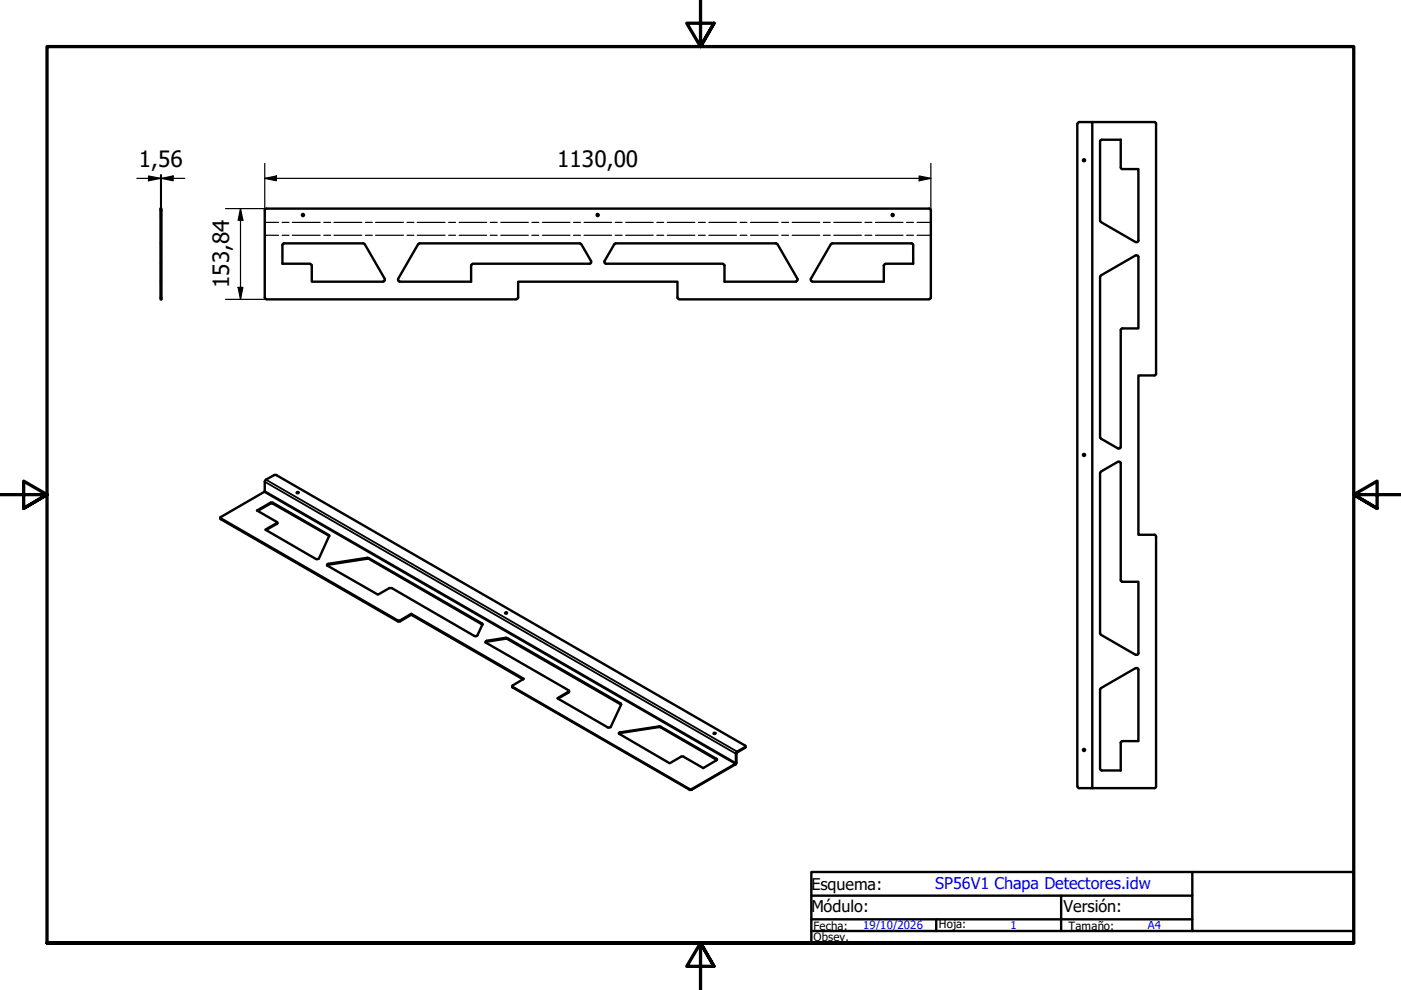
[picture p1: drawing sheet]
<svg xmlns="http://www.w3.org/2000/svg" width="297mm" height="210mm" viewBox="0 0 297 210" stroke-linecap="round" stroke-linejoin="round" font-family="sans-serif">
<!-- layer: Visible (ISO) -->
<g fill="none" stroke="#000" stroke-width=".51">
<path d="M228.4 26.3v140.4M228.8 25.9h2.8v141.2h-2.8M228.8 25.9l-.3 .3M231.6 25.9h13.1M237.6 35.5l.4 .3h3.4v15.2M237.6 35.5v-5.9l-4.2 .1-.2 .3 .1 16.9 7.5 4.4M244.8 25.9l.3 .3v53l-.3 .4M34 44.2h.2v19.3h-.2zM56.1 44.6v18.5l.4 .3M59.9 52v3.9h5.8M60.2 51.6l-.3 .3M60.3 51.6h16.7l.3 .2"/>
<path d="M65.8 56l.3 .3M66.1 56.3v3.4h15.2M77.3 51.8l4.3 7.3a.36 .36 0 0 1-.4 .6M84.4 59.1a.35 .35 0 0 0 .3 .6M88.6 51.8l-4.2 7.4M89 51.6h33.9l.3 .2M89 51.6l-.3 .2M99.9 56.3v3.4h-15.2M100.2 56l-.3 .3M100.3 55.9h24.7M123.3 51.8l2 3.6M125.3 55.4a.35 .35 0 0 1-.3 .5"/>
<path d="M130.2 51.8l-2 3.6a.35 .35 0 0 0 .3 .5h24.7M130.6 51.6h33.9M130.6 51.6l-.3 .2M153.3 56l.3 .3M153.6 56.3v3.4h15.2M164.5 51.6l.3 .2M164.8 51.8l4.3 7.4M169.1 59.1a.35 .35 0 0 1-.3 .6M171.9 59.1a.35 .35 0 0 0 .3 .6M176.1 51.8l-4.2 7.4M176.5 51.6h16.8l.3 .3M176.5 51.6l-.3 .2"/>
<path d="M187.4 56.3v3.4h-15.2M187.7 56l-.3 .3M193.6 52v3.9h-5.8M197 44.2h-140.5l-.4 .4M197 44.2l.4 .4M197.4 44.6v18.5l-.4 .3M233.4 58.4l-.2 .3v34M240.8 54.1l-7.4 4.3M240.8 54.2a.35 .35 0 0 1 .6 .3M241.4 54.5v15.1h-3.4l-.4 .4M241.4 51a.35 .35 0 0 1-.6 .3M56.5 63.5h53"/>
<path d="M144 63.4l-.4-.3v-3.4h-33.7v3.4l-.4 .3M144 63.5h53M237.6 70v24.8M244.7 79.6h-3.3v33.8h3.3M233.2 92.6l.2 .4M233.4 93l3.6 2.1M237 97.9l-3.6 2.1M237.1 97.9a.35 .35 0 0 1 .5 .3v24.8M237.6 94.7a.35 .35 0 0 1-.5 .3M46.7 109.6l9.3-5.3 .1-.1v-2.2l.2-.2 1.9-1.1h.3l99.5 57.4 .1 .2-1.8 1.1-.3 .3v2.1l-.1 .2-9.2 5.3h-.5l-37.6-21.8 2.5-1.6-23.9-13.8-2.4 1.4-.4 .1-37.7-21.7zM46.7 109.8l.1 .3 37.5 21.6h.5l2.4-1.4 23.7 13.8M54.5 108.2l2.8-1.6h.5l11.9 6.8 .1 .2-2.2 4.8-.4 .2-.2-.1-10.7-6.2 2.5-1.5z"/>
<path d="M54.7 108.3l2.7-1.6h.4l12 7M58.8 110.8l-.1 .3-2.3 1.3M62.9 104.4l.3-.1 .1 .2-.3 .1zM62.9 104.6h.3M69.3 119.9l8.9-1.4 24.1 13.9M69.4 119.6l8.7-1.3 24.2 14.1-1.1 2.3-.2 .2-.4-.1-17.5-10.1h-.6l-2.4 1.4-10.7-6.2zM233.2 100.3v33.9l.2 .3M233.4 100l-.2 .3M244.8 113.4l.3 .3v53M87.2 130.1v.2M102.9 136.2l4.6-.8 24.2 14-.1-.3-24-13.8-4.4 .6-.3 .2 .1 .1 17.5 10.1 .1 .2-.1 .2-2.3 1.4 10.8 6.2 .5-.2 2.2-4.7M107.1 129.9l.3-.1 .1 .2-.3 .1z"/>
<path d="M107.1 130h.3M233.4 134.6l7.4 4.2M237.6 123l.4 .4h3.4v15.1M241.4 138.5a.35 .35 0 0 1-.6 .3M108.6 145.5v.3l37.6 21.7h.4l9.4-5.4 .1-.3v-2.2l1.9-1.1 .1-.3M120.6 146.5l-.1 .3-2.2 1.3M131.2 155.4l8.8-1.4 12 7.1-2.9 1.7-4.3-2.4h-.4l-2.4 1.4zM131.3 155.5l8.7-1.4 12 7M151.3 155.5h.3M233.4 145.9l-.2 .3M240.8 141.6l-7.4 4.3M240.8 141.7a.35 .35 0 0 1 .6 .3"/>
<path d="M241.4 142v15.1h-3.4l-.3 .2-.1 6.1h-4l-.4-.4v-16.8M228.5 166.8l.3 .3M231.6 167.1h13.1M245.1 166.8l-.3 .3"/>
<circle cx="229.8" cy="34" r=".22"/>
<circle cx="64.2" cy="45.6" r=".22"/>
<circle cx="126.7" cy="45.6" r=".22"/>
<circle cx="189.3" cy="45.6" r=".22"/>
<circle cx="229.8" cy="96.5" r=".22"/>
<circle cx="151.5" cy="155.5" r=".16"/>
<circle cx="229.8" cy="159" r=".22"/>
</g>
<!-- layer: Visible Narrow (ISO) -->
<g fill="none" stroke="#000" stroke-width=".38">
<path d="M46.8 109.9v.2M56 104.3l99.9 57.7v.1M56.1 104.1l99.9 57.7 .1-.1M56.1 102.1l99.9 57.7 .1-.1M56.4 101.7l99.9 57.7v.1M57.3 106.6v.2M57.8 106.6v.2M58.7 110.9v.2M69.6 119.5v.2M69.7 113.4v.2M77.9 118.3v.2M78.2 118.3v.2"/>
<path d="M84.3 131.5v.2M84.8 131.5v.2M102.2 132.2v.2M103.2 135.9v.2M107.3 135.2v.2M107.6 135.3v.2M108.7 145.6v.2M120.5 146.7v.1M131.4 155.3v.1M131.6 149.1v.2M139.7 154v.1M140.1 154.1v.1"/>
<path d="M158 158.4v.1M146.2 167.3v.1M146.7 167.3v.1M151.9 160.9v.2"/>
</g>
<!-- layer: Bend Centerline (ISO) -->
<g fill="none" stroke="#000" stroke-width=".25">
<path d="M56.1 49.9h3M56.1 47.2h3M59.8 49.9h1.5M59.8 47.2h1.5M62 49.9h5.9M62 47.2h5.9M68.6 49.9h1.5M68.6 47.2h1.5M70.8 49.9h5.9M70.8 47.2h5.9M77.5 49.9h1.4M77.5 47.2h1.4"/>
<path d="M79.6 49.9h5.9M79.6 47.2h5.9M86.3 49.9h1.5M86.3 47.2h1.5M88.5 49.9h5.9M88.5 47.2h5.9M95.1 49.9h1.5M95.1 47.2h1.5M97.3 49.9h5.9M97.3 47.2h5.9M103.9 49.9h1.5M103.9 47.2h1.5"/>
<path d="M106.2 49.9h5.8M106.2 47.2h5.8M112.8 49.9h1.4M112.8 47.2h1.4M115 49.9h5.8M115 47.2h5.8M121.6 49.9h1.5M121.6 47.2h1.5M123.8 49.9h5.9M123.8 47.2h5.9M130.4 49.9h1.5M130.4 47.2h1.5"/>
<path d="M132.7 49.9h5.8M132.7 47.2h5.8M139.3 49.9h1.4M139.3 47.2h1.4M141.5 49.9h5.8M141.5 47.2h5.8M148.1 49.9h1.4M148.1 47.2h1.4M150.3 49.9h5.8M150.3 47.2h5.8M156.9 49.9h1.5M156.9 47.2h1.5"/>
<path d="M159.1 49.9h5.9M159.1 47.2h5.9M165.7 49.9h1.5M165.7 47.2h1.5M168 49.9h5.8M168 47.2h5.8M174.6 49.9h1.4M174.6 47.2h1.4M176.8 49.9h5.8M176.8 47.2h5.8M183.4 49.9h1.4M183.4 47.2h1.4"/>
<path d="M185.6 49.9h5.9M185.6 47.2h5.9M192.2 49.9h1.5M192.2 47.2h1.5M194.4 49.9h3M194.4 47.2h3"/>
</g>
<!-- layer: Hidden (ISO) -->
<path d="M34 51.6h.1M34 59.7h.1M34 55.9h.1M34 45.4h.1M34 45.8h.1M34.2 51.6h.1M34.2 59.7h.1M34.2 55.9h.1M34.2 45.4h.1M34.2 45.8h.1" fill="none" stroke="#000" stroke-width=".38"/>
<!-- layer: Border (ISO) -->
<path d="M148.5 -.1v10l-2.9-5h5.8l-2.9 5 2.9-5M0 104.9h10l-5-2.9v5.8l5-2.9-5 2.9M297 104.9h-10l5-2.9v5.8l-5-2.9 5 2.9M10 199.9v-190h277v190h-277h277M151.4 204.9l-2.9-5 2.9 5h-5.8l2.9-5v10" fill="none" stroke="#000" stroke-width=".7"/>
<!-- layer: Title (ISO) -->
<path d="M172 184.9h115v15h-115zM172 197.4h80.8M172 194.9h80.8M172 189.9h80.8M198.5 194.9v2.5M225 189.9v7.5M252.8 184.9v12.5h34.2" fill="none" stroke="#000" stroke-width=".51"/>
<!-- layer: Dimension (ISO) -->
<g fill="none" stroke="#000" stroke-width=".25">
<path d="M29 37.8h10.2M31.5 37.3l2.5 .5-2.5 .5zM34 37.1v7.5M34.2 37.8l2.5-.5v1zM34.2 37.1v7.5M56.1 37.8l2.5-.5v1zM56.1 37.8h141.3M56.1 34.6v10M194.9 37.3l2.5 .5-2.5 .5zM197.4 34.6v10M47.8 44.2h8.7M51 44.2l.5 2.5h-1z"/>
<path d="M51 44.2v19.3M47.8 63.5h8.7M50.5 60.9h1l-.5 2.6z"/>
</g>
<g fill="#000">
<path d="M31.5 37.3l2.5 .5-2.5 .5z" fill-rule="evenodd"/>
<path d="M34.2 37.8l2.5-.5v1z" fill-rule="evenodd"/>
<path d="M56.1 37.8l2.5-.5v1z" fill-rule="evenodd"/>
<path d="M194.9 37.3l2.5 .5-2.5 .5z" fill-rule="evenodd"/>
<path d="M51 44.2l.5 2.5h-1z" fill-rule="evenodd"/>
<path d="M50.5 60.9h1l-.5 2.6z" fill-rule="evenodd"/>
</g>
<g font-size="4.8">
<text x="29.5" y="35.5">1,56</text>
<text x="118.1" y="35.5">1130,00</text>
<text x="48.6" y="61.1" transform="rotate(-90 48.6 61.1)">153,84</text>
</g>
<g font-size="3.4">
<text x="172" y="188.7">Esquema:</text>
<text x="172" y="193.5">Módulo:</text>
<text x="225.5" y="193.5">Versión:</text>
</g>
<text font-size="3.4" fill="#00f" x="198.2" y="188.5">SP56V1 Chapa Detectores.idw</text>
<g font-size="2.4">
<text x="172.5" y="197.2">Fecha:</text>
<text x="199.1" y="196.8">Hoja:</text>
<text x="226.6" y="197.1">Tamaño:</text>
<text x="172.5" y="199.6">Obsev.</text>
</g>
<g font-size="2.4" fill="#00f">
<text x="183" y="197">19/10/2026</text>
<text x="214.2" y="196.9">1</text>
<text x="243.4" y="197">A4</text>
</g>
</svg>
